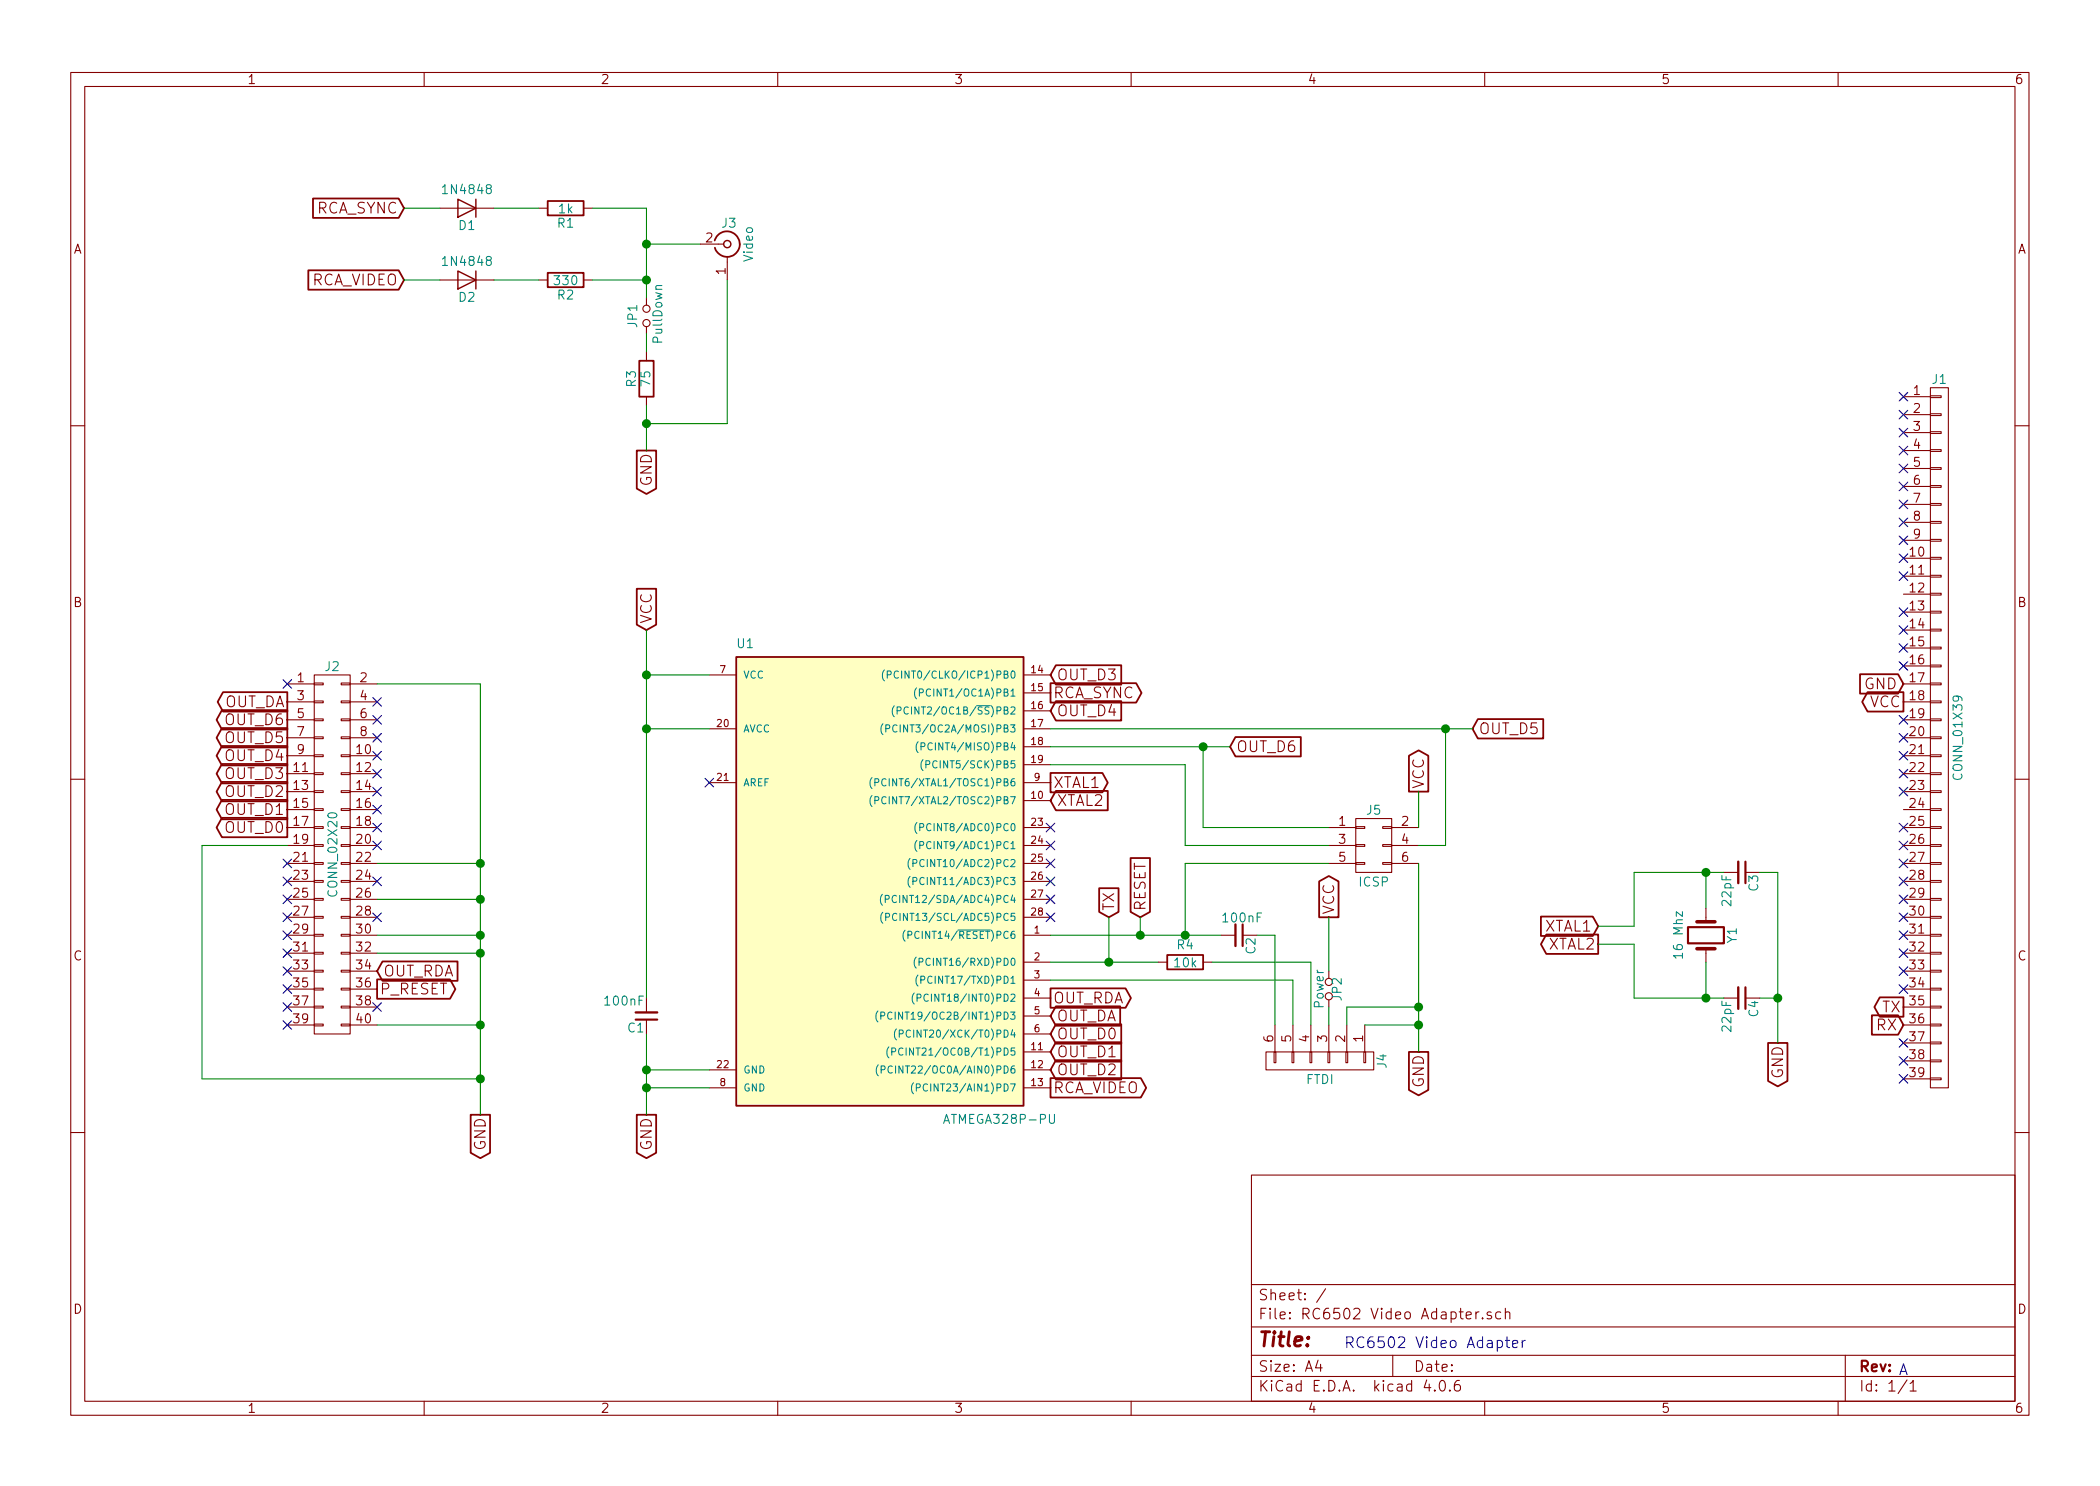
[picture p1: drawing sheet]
EESchema Schematic File Version 2
LIBS:power
LIBS:device
LIBS:transistors
LIBS:conn
LIBS:linear
LIBS:regul
LIBS:74xx
LIBS:cmos4000
LIBS:adc-dac
LIBS:memory
LIBS:xilinx
LIBS:microcontrollers
LIBS:dsp
LIBS:microchip
LIBS:analog_switches
LIBS:motorola
LIBS:texas
LIBS:intel
LIBS:audio
LIBS:interface
LIBS:digital-audio
LIBS:philips
LIBS:display
LIBS:cypress
LIBS:siliconi
LIBS:opto
LIBS:atmel
LIBS:contrib
LIBS:valves
LIBS:rca
LIBS:RC6502 Video Adapter-cache
EELAYER 25 0
EELAYER END
$Descr A4 11693 8268
encoding utf-8
Sheet 1 1
Title ""
Date ""
Rev ""
Comp ""
Comment1 ""
Comment2 ""
Comment3 ""
Comment4 ""
$EndDescr
Text GLabel 10600 3800 0    60   Input ~ 0
GND
Text GLabel 10600 3900 0    60   Output ~ 0
VCC
NoConn ~ 10600 5800
NoConn ~ 10600 4300
NoConn ~ 10600 4700
Text Notes 8500 7500 2    60   ~ 0
RC6502 Video Adapter
Text Notes 10625 7650 2    60   ~ 0
A
$Comp
L CONN_01X39 J1
U 1 1
P 10800 4100
F 0 "J1" H 10800 6100 50  0000 C CNN
F 1 "CONN_01X39" V 10900 4100 50  0000 C CNN
F 2 "Pin_Headers:Pin_Header_Angled_1x39_Pitch2.54mm" H 10800 4100 50  0001 C CNN
F 3 "" H 10800 4100 50  0001 C CNN
	1    10800 4100
	1    0    0    -1  
$EndComp
NoConn ~ 10600 5900
NoConn ~ 10600 4400
NoConn ~ 10600 4600
NoConn ~ 10600 6000
NoConn ~ 10600 4200
NoConn ~ 10600 3500
NoConn ~ 10600 3400
NoConn ~ 10600 3200
NoConn ~ 10600 3100
NoConn ~ 10600 3000
NoConn ~ 10600 2900
NoConn ~ 10600 2800
NoConn ~ 10600 2700
NoConn ~ 10600 2600
Text GLabel 1600 4600 0    60   Output ~ 0
OUT_D0
Text GLabel 1600 4500 0    60   Output ~ 0
OUT_D1
Text GLabel 1600 4400 0    60   Output ~ 0
OUT_D2
Text GLabel 1600 4300 0    60   Output ~ 0
OUT_D3
Text GLabel 1600 4200 0    60   Output ~ 0
OUT_D4
Text GLabel 1600 4100 0    60   Output ~ 0
OUT_D5
Text GLabel 1600 4000 0    60   Output ~ 0
OUT_D6
Text GLabel 5850 5550 2    60   Output ~ 0
OUT_RDA
$Comp
L CONN_02X20 J2
U 1 1
P 1850 4750
F 0 "J2" H 1850 5800 50  0000 C CNN
F 1 "CONN_02X20" V 1850 4750 50  0000 C CNN
F 2 "Connectors:IDC_Header_Straight_40pins" H 1850 3800 50  0001 C CNN
F 3 "" H 1850 3800 50  0001 C CNN
	1    1850 4750
	1    0    0    -1  
$EndComp
Text GLabel 2675 6200 3    60   Output ~ 0
GND
NoConn ~ 10600 4800
NoConn ~ 10600 4900
NoConn ~ 10600 5000
NoConn ~ 10600 5100
NoConn ~ 10600 5200
NoConn ~ 10600 5300
NoConn ~ 10600 5400
NoConn ~ 10600 5500
NoConn ~ 10600 2200
NoConn ~ 10600 2300
NoConn ~ 10600 2400
NoConn ~ 10600 2500
NoConn ~ 10600 3600
NoConn ~ 10600 3700
NoConn ~ 10600 4000
NoConn ~ 10600 4100
NoConn ~ 1600 5700
NoConn ~ 1600 5400
NoConn ~ 1600 5300
NoConn ~ 1600 5200
NoConn ~ 1600 5100
NoConn ~ 1600 5000
NoConn ~ 1600 4900
NoConn ~ 2100 5600
NoConn ~ 1600 3800
NoConn ~ 1600 4800
NoConn ~ 2100 5100
NoConn ~ 2100 4900
NoConn ~ 2100 4700
NoConn ~ 2100 4600
NoConn ~ 2100 4500
NoConn ~ 2100 4400
NoConn ~ 2100 4300
NoConn ~ 2100 4200
NoConn ~ 2100 4100
NoConn ~ 2100 4000
NoConn ~ 2100 3900
Text GLabel 1600 3900 0    60   Output ~ 0
OUT_DA
Text GLabel 2100 5500 2    60   Output ~ 0
P_RESET
Text GLabel 2100 5400 2    60   Input ~ 0
OUT_RDA
$Comp
L ATMEGA328P-PU U1
U 1 1
P 4850 4850
F 0 "U1" H 4100 6100 50  0000 L BNN
F 1 "ATMEGA328P-PU" H 5250 3450 50  0000 L BNN
F 2 "Housings_DIP:DIP-28_W7.62mm_Socket" H 4850 4850 50  0001 C CIN
F 3 "" H 4850 4850 50  0001 C CNN
	1    4850 4850
	1    0    0    -1  
$EndComp
$Comp
L Crystal Y1
U 1 1
P 9500 5200
F 0 "Y1" H 9500 5350 50  0000 C CNN
F 1 "16 Mhz" H 9500 5050 50  0000 C CNN
F 2 "Crystals:Crystal_HC49-4H_Vertical" H 9500 5200 50  0001 C CNN
F 3 "" H 9500 5200 50  0001 C CNN
	1    9500 5200
	0    1    1    0   
$EndComp
$Comp
L C_Small C4
U 1 1
P 9700 5550
F 0 "C4" H 9710 5620 50  0000 L CNN
F 1 "22pF" H 9710 5470 50  0000 L CNN
F 2 "Capacitors_THT:C_Disc_D4.7mm_W2.5mm_P5.00mm" H 9700 5550 50  0001 C CNN
F 3 "" H 9700 5550 50  0001 C CNN
	1    9700 5550
	0    1    1    0   
$EndComp
$Comp
L C_Small C3
U 1 1
P 9700 4850
F 0 "C3" H 9710 4920 50  0000 L CNN
F 1 "22pF" H 9710 4770 50  0000 L CNN
F 2 "Capacitors_THT:C_Disc_D4.7mm_W2.5mm_P5.00mm" H 9700 4850 50  0001 C CNN
F 3 "" H 9700 4850 50  0001 C CNN
	1    9700 4850
	0    1    1    0   
$EndComp
Text GLabel 9900 5800 3    60   Output ~ 0
GND
$Comp
L C_Small C1
U 1 1
P 3600 5650
F 0 "C1" H 3610 5720 50  0000 L CNN
F 1 "100nF" H 3610 5570 50  0000 L CNN
F 2 "Capacitors_THT:C_Disc_D4.7mm_W2.5mm_P5.00mm" H 3600 5650 50  0001 C CNN
F 3 "" H 3600 5650 50  0001 C CNN
	1    3600 5650
	-1   0    0    1   
$EndComp
Text GLabel 3600 6200 3    60   Output ~ 0
GND
Text GLabel 3600 3500 1    60   Input ~ 0
VCC
Text GLabel 5850 5650 2    60   Input ~ 0
OUT_DA
Text GLabel 5850 4350 2    60   Output ~ 0
XTAL1
Text GLabel 5850 4450 2    60   Input ~ 0
XTAL2
Text GLabel 8900 5150 0    60   Input ~ 0
XTAL1
Text GLabel 8900 5250 0    60   Output ~ 0
XTAL2
Text GLabel 6350 5100 1    60   Input ~ 0
RESET
$Comp
L CONN_01X06 J4
U 1 1
P 7350 5900
F 0 "J4" H 7350 6250 50  0000 C CNN
F 1 "FTDI" V 7450 5900 50  0000 C CNN
F 2 "Pin_Headers:Pin_Header_Angled_1x06_Pitch2.54mm" H 7350 5900 50  0001 C CNN
F 3 "" H 7350 5900 50  0001 C CNN
	1    7350 5900
	0    1    1    0   
$EndComp
$Comp
L R R4
U 1 1
P 6600 5350
F 0 "R4" V 6500 5350 50  0000 C CNN
F 1 "10k" V 6600 5350 50  0000 C CNN
F 2 "Resistors_THT:R_Axial_DIN0207_L6.3mm_D2.5mm_P10.16mm_Horizontal" V 6530 5350 50  0001 C CNN
F 3 "" H 6600 5350 50  0001 C CNN
	1    6600 5350
	0    1    1    0   
$EndComp
Text GLabel 7900 5850 3    60   Output ~ 0
GND
Text GLabel 7400 5100 1    60   Output ~ 0
VCC
$Comp
L C_Small C2
U 1 1
P 6900 5200
F 0 "C2" H 6910 5270 50  0000 L CNN
F 1 "100nF" V 6800 5100 50  0000 L CNN
F 2 "Capacitors_THT:C_Disc_D4.7mm_W2.5mm_P5.00mm" H 6900 5200 50  0001 C CNN
F 3 "" H 6900 5200 50  0001 C CNN
	1    6900 5200
	0    1    1    0   
$EndComp
$Comp
L CONN_02X03 J5
U 1 1
P 7650 4700
F 0 "J5" H 7650 4900 50  0000 C CNN
F 1 "ICSP" H 7650 4500 50  0000 C CNN
F 2 "Pin_Headers:Pin_Header_Straight_2x03_Pitch2.54mm" H 7650 3500 50  0001 C CNN
F 3 "" H 7650 3500 50  0001 C CNN
	1    7650 4700
	1    0    0    -1  
$EndComp
Text GLabel 7900 4400 1    60   Output ~ 0
VCC
Text GLabel 5850 5750 2    60   Input ~ 0
OUT_D0
Text GLabel 5850 5850 2    60   Input ~ 0
OUT_D1
Text GLabel 5850 5950 2    60   Input ~ 0
OUT_D2
Text GLabel 5850 3750 2    60   Input ~ 0
OUT_D3
Text GLabel 5850 3950 2    60   Input ~ 0
OUT_D4
Text GLabel 8200 4050 2    60   Input ~ 0
OUT_D5
Text GLabel 6850 4150 2    60   Input ~ 0
OUT_D6
NoConn ~ 5850 4600
NoConn ~ 5850 4700
NoConn ~ 5850 4800
NoConn ~ 5850 4900
NoConn ~ 5850 5000
NoConn ~ 5850 5100
NoConn ~ 3950 4350
Text GLabel 5850 3850 2    60   Output ~ 0
RCA_SYNC
Text GLabel 5850 6050 2    60   Output ~ 0
RCA_VIDEO
$Comp
L Jumper_NO_Small JP1
U 1 1
P 3600 1750
F 0 "JP1" H 3600 1830 50  0000 C CNN
F 1 "PullDown" H 3610 1690 50  0000 C CNN
F 2 "Pin_Headers:Pin_Header_Straight_1x02_Pitch2.54mm" H 3600 1750 50  0001 C CNN
F 3 "" H 3600 1750 50  0001 C CNN
	1    3600 1750
	0    -1   -1   0   
$EndComp
$Comp
L R R1
U 1 1
P 3150 1150
F 0 "R1" V 3230 1150 50  0000 C CNN
F 1 "1k" V 3150 1150 50  0000 C CNN
F 2 "Resistors_THT:R_Axial_DIN0207_L6.3mm_D2.5mm_P10.16mm_Horizontal" V 3080 1150 50  0001 C CNN
F 3 "" H 3150 1150 50  0001 C CNN
	1    3150 1150
	0    1    1    0   
$EndComp
$Comp
L R R2
U 1 1
P 3150 1550
F 0 "R2" V 3230 1550 50  0000 C CNN
F 1 "330" V 3150 1550 50  0000 C CNN
F 2 "Resistors_THT:R_Axial_DIN0207_L6.3mm_D2.5mm_P10.16mm_Horizontal" V 3080 1550 50  0001 C CNN
F 3 "" H 3150 1550 50  0001 C CNN
	1    3150 1550
	0    1    1    0   
$EndComp
$Comp
L D D1
U 1 1
P 2600 1150
F 0 "D1" H 2600 1250 50  0000 C CNN
F 1 "1N4848" H 2600 1050 50  0000 C CNN
F 2 "Diodes_THT:D_DO-35_SOD27_P7.62mm_Horizontal" H 2600 1150 50  0001 C CNN
F 3 "" H 2600 1150 50  0001 C CNN
	1    2600 1150
	-1   0    0    1   
$EndComp
$Comp
L D D2
U 1 1
P 2600 1550
F 0 "D2" H 2600 1650 50  0000 C CNN
F 1 "1N4848" H 2600 1450 50  0000 C CNN
F 2 "Diodes_THT:D_DO-35_SOD27_P7.62mm_Horizontal" H 2600 1550 50  0001 C CNN
F 3 "" H 2600 1550 50  0001 C CNN
	1    2600 1550
	-1   0    0    1   
$EndComp
Text GLabel 2250 1150 0    60   Input ~ 0
RCA_SYNC
Text GLabel 2250 1550 0    60   Input ~ 0
RCA_VIDEO
$Comp
L R R3
U 1 1
P 3600 2100
F 0 "R3" V 3680 2100 50  0000 C CNN
F 1 "75" V 3600 2100 50  0000 C CNN
F 2 "Resistors_THT:R_Axial_DIN0207_L6.3mm_D2.5mm_P10.16mm_Horizontal" V 3530 2100 50  0001 C CNN
F 3 "" H 3600 2100 50  0001 C CNN
	1    3600 2100
	-1   0    0    1   
$EndComp
Text GLabel 3600 2500 3    60   Output ~ 0
GND
Text GLabel 10600 5600 0    60   Output ~ 0
TX
$Comp
L Jumper_NO_Small JP2
U 1 1
P 7400 5500
F 0 "JP2" H 7400 5550 50  0000 C CNN
F 1 "Power" H 7400 5450 50  0000 C CNN
F 2 "Pin_Headers:Pin_Header_Angled_1x02_Pitch2.54mm" H 7400 5500 50  0001 C CNN
F 3 "" H 7400 5500 50  0001 C CNN
	1    7400 5500
	0    1    1    0   
$EndComp
Text GLabel 6175 5100 1    60   Input ~ 0
TX
Wire Wire Line
	9100 4850 9600 4850
Wire Wire Line
	9100 5550 9600 5550
Wire Wire Line
	9900 5550 9800 5550
Wire Wire Line
	9900 4850 9900 5800
Wire Wire Line
	9900 4850 9800 4850
Wire Wire Line
	9500 5050 9500 4850
Connection ~ 9500 4850
Wire Wire Line
	9500 5350 9500 5550
Connection ~ 9500 5550
Wire Wire Line
	9100 5250 9100 5550
Wire Wire Line
	9100 5150 9100 4850
Connection ~ 9900 5550
Wire Wire Line
	3600 5750 3600 6200
Wire Wire Line
	3600 6050 3950 6050
Wire Wire Line
	3950 5950 3600 5950
Connection ~ 3600 5950
Connection ~ 3600 6050
Wire Wire Line
	3600 3500 3600 5550
Wire Wire Line
	3950 3750 3600 3750
Connection ~ 3600 3750
Wire Wire Line
	3600 4050 3950 4050
Connection ~ 3600 4050
Wire Wire Line
	9100 5150 8900 5150
Wire Wire Line
	9100 5250 8900 5250
Connection ~ 6350 5200
Wire Wire Line
	5850 5450 7200 5450
Wire Wire Line
	5850 5350 6450 5350
Wire Wire Line
	6750 5350 7300 5350
Wire Wire Line
	5850 5200 6800 5200
Wire Wire Line
	7100 5200 7100 5700
Wire Wire Line
	7200 5450 7200 5700
Wire Wire Line
	7300 5350 7300 5700
Wire Wire Line
	7900 4800 7900 5850
Wire Wire Line
	7100 5200 7000 5200
Wire Wire Line
	6350 5100 6350 5200
Wire Wire Line
	7600 5700 7900 5700
Connection ~ 7900 5700
Wire Wire Line
	7500 5700 7500 5600
Wire Wire Line
	7500 5600 7900 5600
Wire Wire Line
	7400 5700 7400 5600
Wire Wire Line
	6600 4800 7400 4800
Wire Wire Line
	6600 4800 6600 5200
Connection ~ 6600 5200
Wire Wire Line
	6600 4700 7400 4700
Wire Wire Line
	6600 4700 6600 4250
Wire Wire Line
	6600 4250 5850 4250
Wire Wire Line
	5850 4150 6850 4150
Wire Wire Line
	6700 4150 6700 4600
Wire Wire Line
	6700 4600 7400 4600
Wire Wire Line
	7900 4700 8050 4700
Wire Wire Line
	8050 4700 8050 4050
Wire Wire Line
	5850 4050 8200 4050
Wire Wire Line
	7900 4400 7900 4600
Connection ~ 7900 5600
Connection ~ 8050 4050
Connection ~ 6700 4150
Wire Wire Line
	2750 1150 3000 1150
Wire Wire Line
	2750 1550 3000 1550
Wire Wire Line
	2250 1150 2450 1150
Wire Wire Line
	2250 1550 2450 1550
Wire Wire Line
	3300 1150 3600 1150
Wire Wire Line
	3600 1150 3600 1650
Wire Wire Line
	3600 1350 3900 1350
Wire Wire Line
	3600 1550 3300 1550
Connection ~ 3600 1350
Connection ~ 3600 1550
Wire Wire Line
	3600 1850 3600 1950
Wire Wire Line
	3600 2250 3600 2500
Wire Wire Line
	4050 1550 4050 2350
Wire Wire Line
	4050 2350 3600 2350
Connection ~ 3600 2350
Wire Wire Line
	7400 5100 7400 5400
Text GLabel 10600 5700 0    60   Input ~ 0
RX
NoConn ~ 1600 5600
NoConn ~ 1600 5500
Wire Wire Line
	2100 3800 2675 3800
Wire Wire Line
	2675 3800 2675 6200
Wire Wire Line
	2100 4800 2675 4800
Connection ~ 2675 4800
Wire Wire Line
	2100 5000 2675 5000
Connection ~ 2675 5000
Wire Wire Line
	2100 5200 2675 5200
Connection ~ 2675 5200
Wire Wire Line
	2100 5300 2675 5300
Connection ~ 2675 5300
Wire Wire Line
	2100 5700 2675 5700
Connection ~ 2675 5700
Wire Wire Line
	2675 6000 1125 6000
Connection ~ 2675 6000
Wire Wire Line
	1125 6000 1125 4700
Wire Wire Line
	1125 4700 1600 4700
$Comp
L RCA_PLUG J3
U 1 1
P 4050 1350
F 0 "J3" H 4060 1470 50  0000 C CNN
F 1 "Video" V 4165 1350 50  0000 C CNN
F 2 "w_conn_av:rca_yellow" H 4050 1350 50  0001 C CNN
F 3 "" H 4050 1350 50  0001 C CNN
	1    4050 1350
	1    0    0    -1  
$EndComp
Wire Wire Line
	6175 5100 6175 5350
Connection ~ 6175 5350
$EndSCHEMATC
